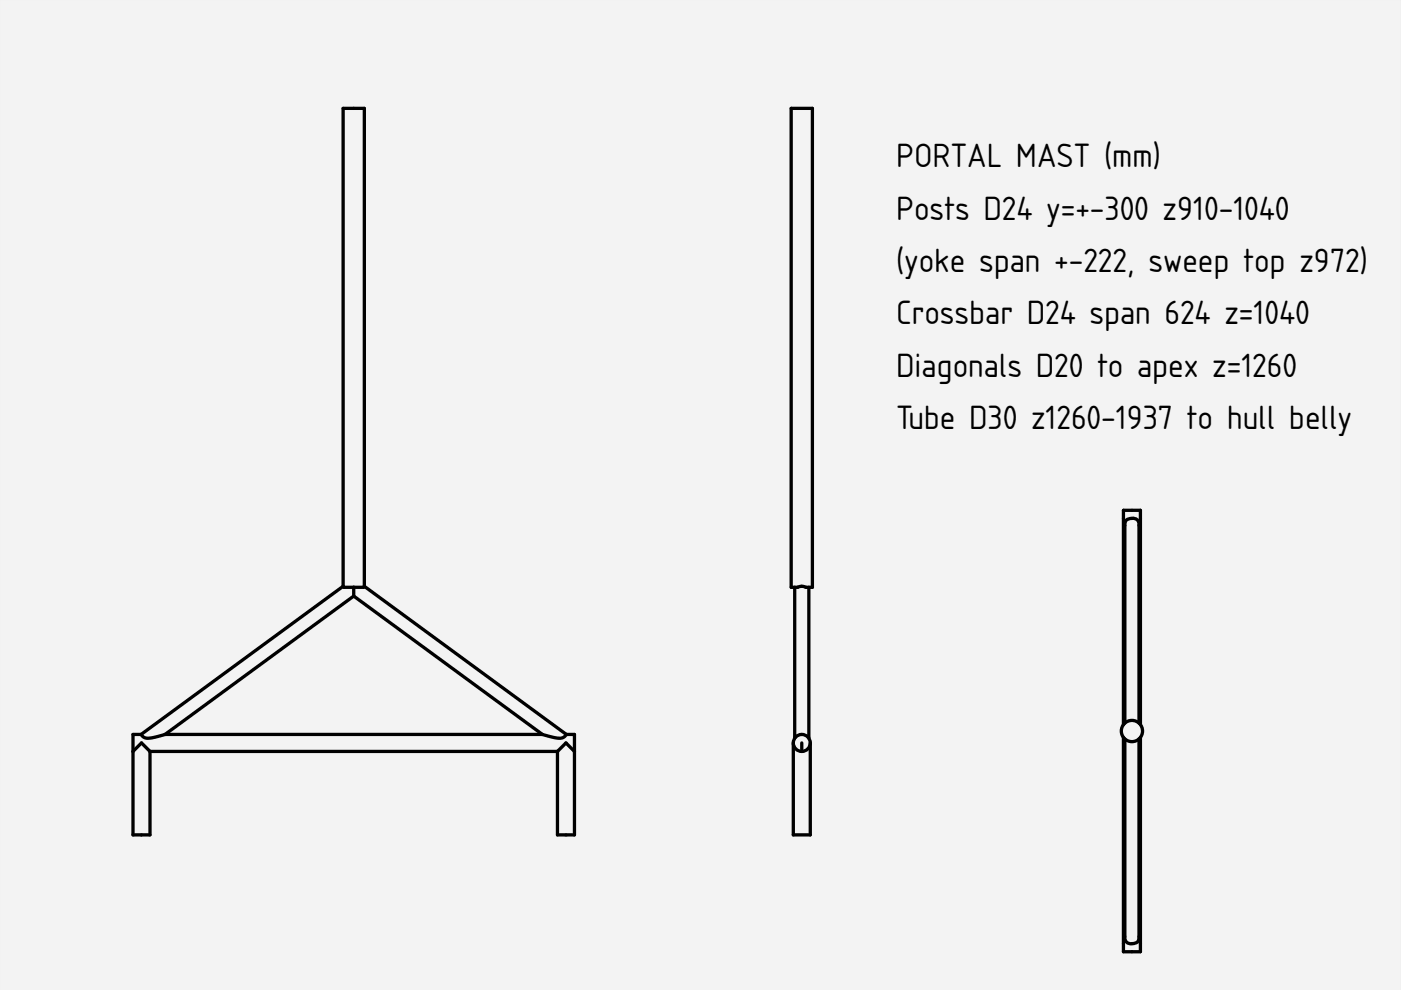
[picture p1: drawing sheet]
<svg xmlns="http://www.w3.org/2000/svg" width="297mm" height="210mm" viewBox="0 0 297 210" stroke-linecap="round" stroke-linejoin="round" font-family="sans-serif">
<path d="M0 0h297v210h-297z" fill-rule="evenodd" fill="#f1f3f5"/>
<path d="M0 0h297v210h-297zM0 0v210h297v-210z" fill="#000"/>
<g fill="#f1f3f5">
<path d="M35 155.7l40-29.3 40 29.3z"/>
<path d="M72.7 23h4.5v101.3l42.9 31.4h1.7v21.3h-3.6v-17.7h-86.4v17.7h-3.6v-21.3h1.7l42.8-31.4z" fill-rule="evenodd"/>
<path d="M72.7 23h4.5v101.3l-.1 .2h-4.2l-.2-.2z" fill-rule="evenodd"/>
<path d="M28.2 155.7h1.7a1.96 1.96 0 0 0 2.6 .7l2.5-.7h80l.4 .1a7.3 7.3 0 0 0 4.1 .5l.6-.6h1.7v3.6l-1.8-1.8-1.8 1.8h-86.4l-1.8-1.8-1.8 1.8z" fill-rule="evenodd"/>
<path d="M75 124.5h2.1l.1-.2 42.9 31.4a1.94 1.94 0 0 1-2.5 .7l-2.6-.7-40-29.3z" fill-rule="evenodd"/>
<path d="M29.9 155.7l42.8-31.4 .2 .2h2.1v1.9l-40.2 29.4a10.8 10.8 0 0 1-4.1 .6z" fill-rule="evenodd"/>
<path d="M120 157.5l1.8 1.8v17.7h-3.6v-17.7z" fill-rule="evenodd"/>
<path d="M30 157.5l1.8 1.8v17.7h-3.6v-17.7z" fill-rule="evenodd"/>
</g>
<g fill="none" stroke="#000" stroke-width=".7">
<path d="M72.7 124.3l.2 .2h4.2l.1-.2M72.7 124.3l-42.8 31.4M72.7 124.3v-101.3h4.5v101.3M75 124.5v1.9M75 126.4l40 29.3M75 126.4l-40 29.3M77.2 124.3l42.9 31.4M28.2 159.3l1.8-1.8 1.8 1.8M29.9 155.7a1.96 1.96 0 0 0 2.6 .7l2.5-.7M29.9 155.7h-1.7v21.3h3.6v-17.7M31.8 159.3h86.4M35 155.7h80"/>
<path d="M115 155.7l.4 .1a7.3 7.3 0 0 0 4.1 .5l.6-.6M118.2 159.3l1.8-1.8 1.8 1.8M120.1 155.7h1.7v21.3h-3.6v-17.7"/>
</g>
<g fill="#f1f3f5">
<path d="M167.7 23h4.5v101.5h-.7v32l.3 1v19.5h-3.6v-19.5l.3-1v-32h-.8z" fill-rule="evenodd"/>
<path d="M167.7 23h4.5v101.5h-1a3.5 3.5 0 0 0-2.4 0h-1.1z" fill-rule="evenodd"/>
<path d="M168.5 124.5h.3a3.5 3.5 0 0 1 2.4 0h.3v32a1.8 1.8 0 0 0-3 0z" fill-rule="evenodd"/>
<path d="M168.2 157.5a1.8 1.8 0 0 0 1.8 1.8 1.8 1.8 0 0 0 1.8-1.8v19.5h-3.6z" fill-rule="evenodd"/>
<path d="M168.7 156.2a1.8 1.8 0 0 1 3 .6 1.8 1.8 0 0 1-1.7 2.5v-1.8v1.8a1.8 1.8 0 0 1-1.7-1.1 1.8 1.8 0 0 1 .4-2z" fill-rule="evenodd"/>
</g>
<g fill="none" stroke="#000" stroke-width=".7">
<path d="M167.7 23h4.5v101.5h-1.3l-.9-.2-.9 .2h-1.4zM168.5 124.5v32M171.5 124.5v32M168.2 157.5v19.5h3.6v-19.5M170 157.5v1.8"/>
<circle cx="170" cy="157.5" r="1.8"/>
</g>
<g fill="#f1f3f5">
<path d="M238.2 108.2h3.6v45.4a2.25 2.25 0 0 1 0 2.7v45.5h-3.6v-45.5a2.25 2.25 0 0 1 0-2.7z" fill-rule="evenodd"/>
<path d="M238.5 156.7a2.25 2.25 0 0 0 3 0v41.9a1.25 1.25 0 0 1-1.5 1.5 1.25 1.25 0 0 1-1.5-1.5z" fill-rule="evenodd"/>
<path d="M238.8 110.3a1.64 1.64 0 0 1 2.7 .7v42.3a2.25 2.25 0 0 0-3 0v-41.9l.1-.7z" fill-rule="evenodd"/>
<path d="M238.2 108.2h3.6v45.4l-.3-.3v-41.9a1.34 1.34 0 0 0-1.9-1.5 1.19 1.19 0 0 0-1.1 1.5v41.9l-.3 .3z" fill-rule="evenodd"/>
<path d="M238.2 156.3l.3 .4v41.9a1.34 1.34 0 0 0 1.8 1.5 1.19 1.19 0 0 0 1.2-1.5v-41.9l.3-.4v45.5h-3.6z" fill-rule="evenodd"/>
<circle cx="240" cy="155" r="2.25"/>
</g>
<g fill="none" stroke="#000" stroke-width=".7">
<path d="M238.2 156.3v45.5h3.6v-45.5M238.2 153.6v-45.4h3.6v45.4M238.5 156.7v41.9a1.34 1.34 0 0 0 1.8 1.5 1.19 1.19 0 0 0 1.2-1.5v-41.9M238.5 153.3v-41.9a1.25 1.25 0 0 1 1.5-1.5 1.25 1.25 0 0 1 1.5 1.5v41.9"/>
<circle cx="240" cy="155" r="2.25"/>
</g>
<g font-size="6.7">
<text x="190" y="35.5">PORTAL MAST (mm)</text>
<text x="190" y="46.6">Posts D24 y=+-300 z910-1040</text>
<text x="190" y="57.7">(yoke span +-222, sweep top z972)</text>
<text x="190" y="68.8">Crossbar D24 span 624 z=1040</text>
<text x="190" y="79.9">Diagonals D20 to apex z=1260</text>
<text x="190" y="91">Tube D30 z1260-1937 to hull belly</text>
</g>
</svg>
